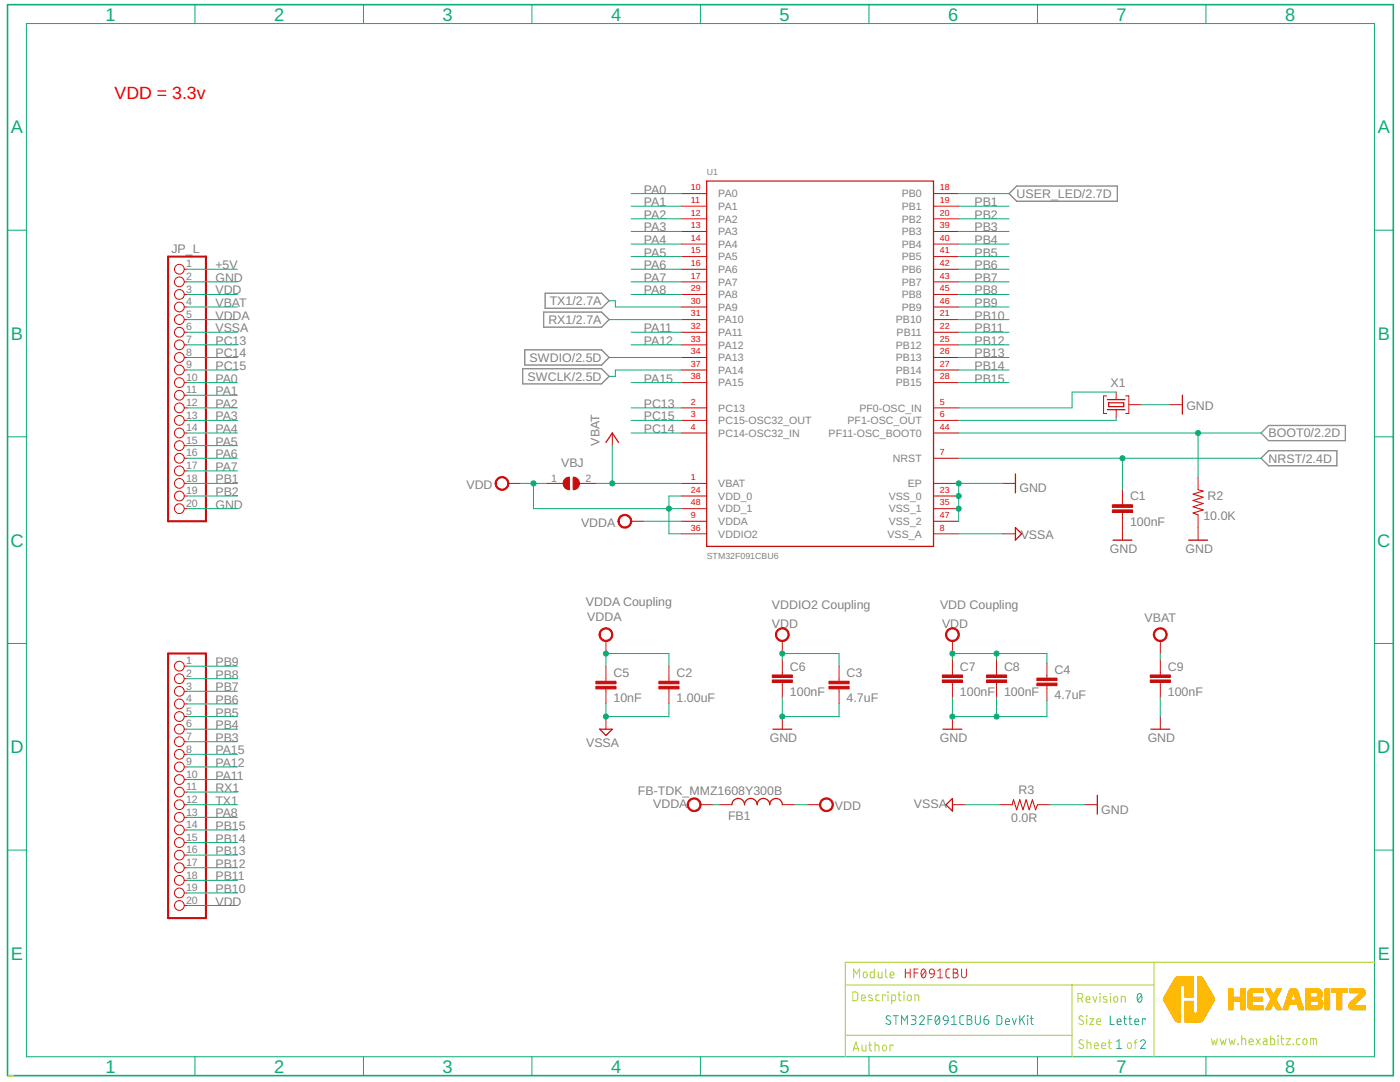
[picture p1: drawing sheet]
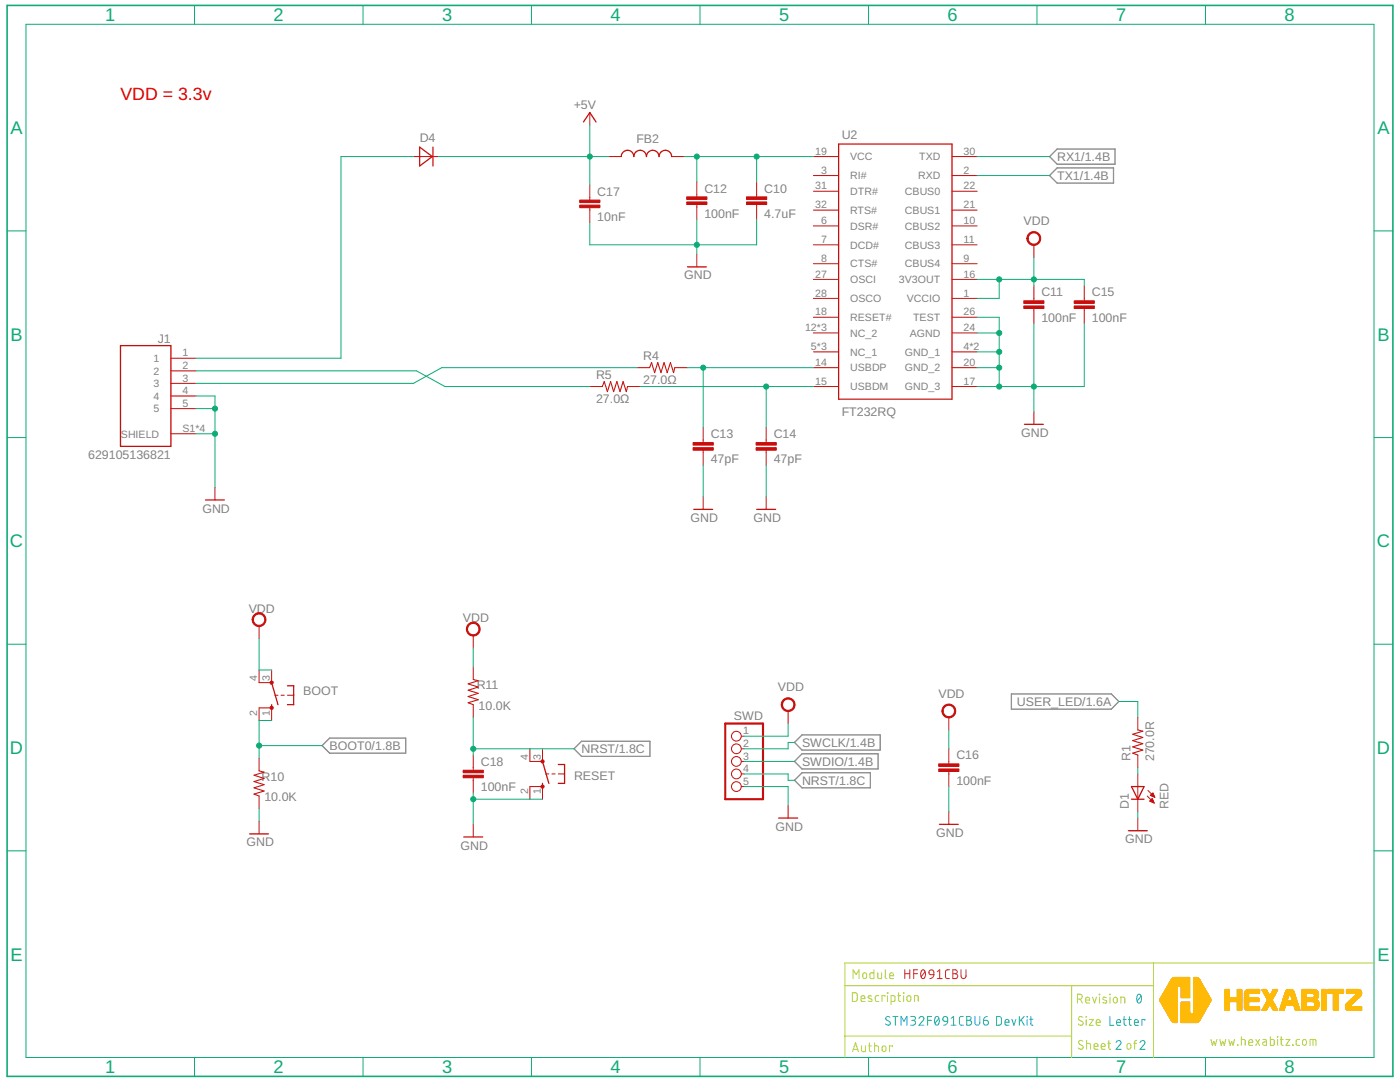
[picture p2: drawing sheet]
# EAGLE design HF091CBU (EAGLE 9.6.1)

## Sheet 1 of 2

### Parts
C1  100nF  C-0603  [C-0603]
C2  1.00uF  C-0805  [C-0805]
C3  4.7uF  C-0805  [C-0805]
C4  4.7uF  C-0805  [C-0805]
C5  10nF  C-0603  [C-0603]
C6  100nF  C-0603  [C-0603]
C7  100nF  C-0603  [C-0603]
C8  100nF  C-0603  [C-0603]
C9  100nF  C-0603  [C-0603]
FB1  FB-TDK_MMZ1608Y300B  FB-0603  [FB-0603]
JP_L  PINHD-1X20  [1X20]
JP_R  PINHD-1X20  [1X20]
R2  10.0K  R-0603  [R-0603]
R3  0.0R  R-0603  [R-0603]
U1  STM32F091CBU6  [STM32F091CBU6]
VBJ  SJ  [SJ]
X1  XTALL_CSTCE8M00G52  [XTALL_CSTCE8M00G52]

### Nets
+5V: JP_L.1 ; also sheet 2
BOOT0: R2.2 U1.P$44(PF11-OSC_BOOT0) ; also sheet 2
GND: C1.2 C3.2 C4.2 C6.2 C7.2 C8.2 C9.2 JP_L.2 JP_L.20 R2.1 R3.1 U1.EP U1.P$23(VSS_0) U1.P$35(VSS_1) U1.P$47(VSS_2) X1.P$2 ; also sheet 2
N$5: U1.P$5(PF0-OSC_IN) X1.P$1
N$6: U1.P$6(PF1-OSC_OUT) X1.P$3
NRST: C1.1 U1.P$7(NRST) ; also sheet 2
PA0: JP_L.10 U1.P$10(PA0)
PA1: JP_L.11 U1.P$11(PA1)
PA2: JP_L.12 U1.P$12(PA2)
PA3: JP_L.13 U1.P$13(PA3)
PA4: JP_L.14 U1.P$14(PA4)
PA5: JP_L.15 U1.P$15(PA5)
PA6: JP_L.16 U1.P$16(PA6)
PA7: JP_L.17 U1.P$17(PA7)
PA8: JP_R.13 U1.P$29(PA8)
PA11: JP_R.10 U1.P$32(PA11)
PA12: JP_R.9 U1.P$33(PA12)
PA15: JP_R.8 U1.P$38(PA15)
PB1: JP_L.18 U1.P$19(PB1)
PB2: JP_L.19 U1.P$20(PB2)
PB3: JP_R.7 U1.P$39(PB3)
PB4: JP_R.6 U1.P$40(PB4)
PB5: JP_R.5 U1.P$41(PB5)
PB6: JP_R.4 U1.P$42(PB6)
PB7: JP_R.3 U1.P$43(PB7)
PB8: JP_R.2 U1.P$45(PB8)
PB9: JP_R.1 U1.P$46(PB9)
PB10: JP_R.19 U1.P$21(PB10)
PB11: JP_R.18 U1.P$22(PB11)
PB12: JP_R.17 U1.P$25(PB12)
PB13: JP_R.16 U1.P$26(PB13)
PB14: JP_R.15 U1.P$27(PB14)
PB15: JP_R.14 U1.P$28(PB15)
PC13: JP_L.7 U1.P$2(PC13)
PC14: JP_L.8 U1.P$3(PC14-OSC32_IN)
PC15: JP_L.9 U1.P$4(PC15-OSC32_OUT)
RX1: JP_R.11 U1.P$31(PA10) ; also sheet 2
SWCLK: U1.P$37(PA14) ; also sheet 2
SWDIO: U1.P$34(PA13) ; also sheet 2
TX1: JP_R.12 U1.P$30(PA9) ; also sheet 2
USER_LED: U1.P$18(PB0) ; also sheet 2
VBAT: C9.1 JP_L.4 U1.P$1(VBAT) VBJ.2 ; supply symbol labelled VDDA
VDD: C3.1 C4.1 C6.1 C7.1 C8.1 FB1.2 JP_L.3 JP_R.20 U1.P$24(VDD_0) U1.P$36(VDDIO2) U1.P$48(VDD_1) VBJ.1 ; also sheet 2
VDDA: C2.1 C5.1 FB1.1 JP_L.5 U1.P$9(VDDA)
VSSA: C2.2 C5.2 JP_L.6 R3.2 U1.P$8(VSS_A)

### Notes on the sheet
- VDD = 3.3v
- VDDA Coupling | VDDIO2 Coupling | VDD Coupling
- Module | HF091CBU
- Description | Revision | 0
- STM32F091CBU6 DevKit
- Size | Letter
- www.hexabitz.com
- Author | Sheet   of | 1 | 2
- C:/Users/Admin/Desktop/logodraft.bmp

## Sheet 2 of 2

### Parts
BOOT  10-XX  [B3F-10XX]
C10  4.7uF  C-0805  [C-0805]
C11  100nF  C-0603  [C-0603]
C12  100nF  C-0603  [C-0603]
C13  47pF  C-0603  [C-0603]
C14  47pF  C-0603  [C-0603]
C15  100nF  C-0603  [C-0603]
C16  100nF  C-0603  [C-0603]
C17  10nF  C-0603  [C-0603]
C18  100nF  C-0603  [C-0603]
D1  RED  VLMS1300-GS08  [VLMS1300-GS08]
D4  DIOD-SOD-123  [SOD123]
FB2  FB-TDK_MMZ1608Y300B  FB-0603  [FB-0603]
J1  629105136821  [WE_629105136821]
R1  270.0R  R-0603  [R-0603]
R4  27.0Ω  R-0603  [R-0603]
R5  27.0Ω  R-0603  [R-0603]
R10  10.0K  R-0603  [R-0603]
R11  10.0K  R-0603  [R-0603]
RESET  10-XX  [B3F-10XX]
SWD  PINHD-1X5/90  [1X05/90]
TRIMBLE-LOGO1  HEXABITZ-LOGO_NO_BOTTOM_SPLIT  [HEXABITZ-LOGO_NO_BOTTOM_SPLIT]
U2  FT232RQ  [QFN50P500X500X90-33N]

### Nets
+5V: C17.1 D4.2(C) FB2.1 ; also sheet 1
BOOT0: BOOT.1(S) BOOT.2(S1) R10.2 ; also sheet 1
GND: C10.2 C11.2 C12.2 C13.2 C14.2 C15.2 C16.2 C17.2 C18.2 D1.C J1.4 J1.5 J1.S1(SHIELD) J1.S2(SHIELD) J1.S3(SHIELD) J1.S4(SHIELD) R10.1 RESET.1(S) RESET.2(S1) SWD.5 U2.4(GND_1) U2.17(GND_3) U2.20(GND_2) U2.24(AGND) U2.26(TEST) U2.33(GND_1) ; also sheet 1
N$1: D4.1(A) J1.1
N$2: C10.1 C12.1 FB2.2 U2.19(VCC)
N$4: D1.A R1.1
NRST: C18.1 R11.1 RESET.3(P) RESET.4(P1) SWD.4 ; also sheet 1
RX1: U2.30(TXD) ; also sheet 1
SWCLK: SWD.2 ; also sheet 1
SWDIO: SWD.3 ; also sheet 1
TX1: U2.2(RXD) ; also sheet 1
USB_N: J1.2 R5.1
USB_P: J1.3 R4.1
USBD_N: C14.1 R5.2 U2.15(USBDM)
USBD_P: C13.1 R4.2 U2.14(USBDP)
USER_LED: R1.2 ; also sheet 1
VDD: BOOT.3(P) BOOT.4(P1) C11.1 C15.1 C16.1 R11.2 SWD.1 U2.1(VCCIO) U2.16(3V3OUT) ; also sheet 1
Unconnected: U2.3(RI#) U2.5(NC_1) U2.6(DSR#) U2.7(DCD#) U2.8(CTS#) U2.9(CBUS4) U2.10(CBUS2) U2.11(CBUS3) U2.12(NC_2) U2.13(NC_2) U2.18(RESET#) U2.21(CBUS1) U2.22(CBUS0) U2.23(NC_1) U2.25(NC_1) U2.27(OSCI) U2.28(OSCO) U2.29(NC_2) U2.31(DTR#) U2.32(RTS#)

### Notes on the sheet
- VDD = 3.3v
- Module | HF091CBU
- Description | Revision | 0
- STM32F091CBU6 DevKit
- Size | Letter
- www.hexabitz.com
- Author | Sheet   of | 2 | 2
